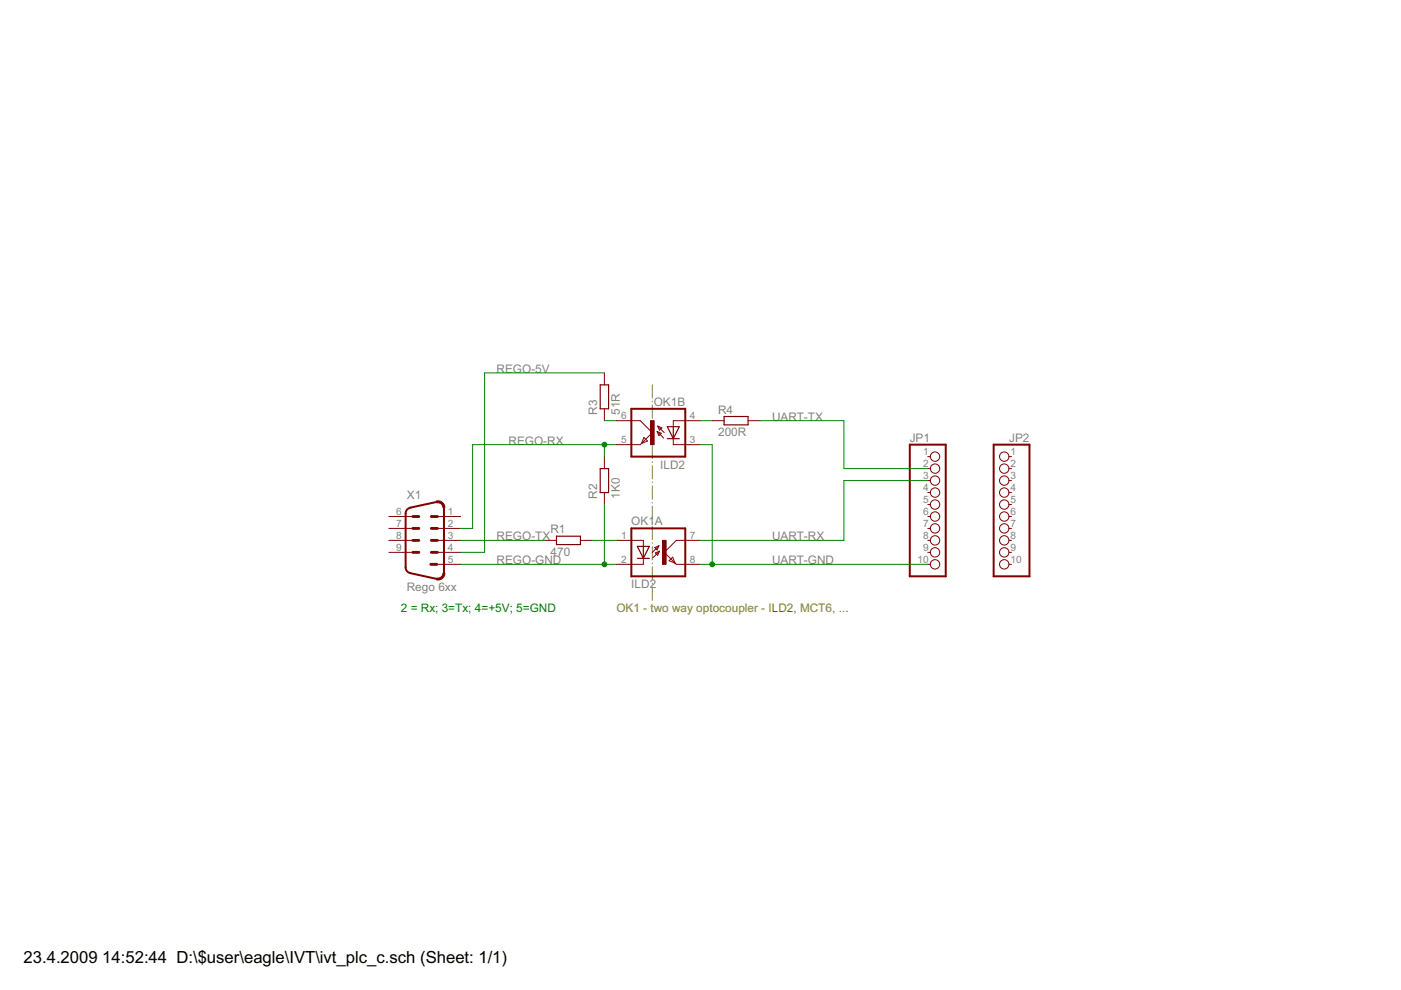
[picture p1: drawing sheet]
<svg xmlns="http://www.w3.org/2000/svg" width="297mm" height="210mm" viewBox="0 0 297 210" stroke-linecap="round" stroke-linejoin="round" font-family="sans-serif">
<g fill="#808000" stroke="#808000" stroke-width=".21">
<path d="M138.3 81.6v2.8z"/>
<path d="M138.3 85.1v.1z"/>
<path d="M138.3 85.9v2.8z"/>
<path d="M138.3 89.3v.2z"/>
<path d="M138.3 90.2v2.8z"/>
<path d="M138.3 93.6v.2z"/>
<path d="M138.3 94.5v2.7z"/>
<path d="M138.3 97.9v.2z"/>
<path d="M138.3 98.7v2.8z"/>
<path d="M138.3 102.2v.2z"/>
<path d="M138.3 103v2.8z"/>
<path d="M138.3 106.5v.1z"/>
<path d="M138.3 107.3v2.8z"/>
<path d="M138.3 110.8v.1z"/>
<path d="M138.3 111.6v2.8z"/>
<path d="M138.3 115.1v.1z"/>
<path d="M138.3 115.9v2.8z"/>
<path d="M138.3 119.4v.1z"/>
<path d="M138.3 120.2v2.8z"/>
<path d="M138.3 123.7v.1z"/>
<path d="M138.3 124.5v2.8z"/>
</g>
<g fill="#800000" stroke="#800000" stroke-width=".21">
<path d="M92.6 109.5h5.1z"/>
<path d="M82.4 109.5h5.1z"/>
<path d="M92.6 112h5.1z"/>
<path d="M82.4 112h5.1z"/>
<path d="M92.6 114.6h5.1z"/>
<path d="M82.4 114.6h5.1z"/>
<path d="M92.6 117.1h5.1z"/>
<path d="M82.4 117.1h5.1z"/>
<path d="M92.6 119.7h5.1z"/>
<path d="M130.7 114.6h2.5z"/>
<path d="M130.7 119.7h2.5z"/>
<path d="M145.9 119.7h2.6z"/>
<path d="M145.9 114.6h2.6z"/>
<path d="M138.4 118.3l1.4-1.4z"/>
<path d="M138.9 117.2l.9-.3z"/>
<path d="M138.9 117.2l.5 .6z"/>
<path d="M139.8 116.9l-.4 .9z"/>
<path d="M138.8 116.1l.9-.4z"/>
<path d="M138.8 116.1l.5 .5z"/>
<path d="M139.7 115.7l-.4 .9z"/>
<path d="M138.3 117.1l1.4-1.4z"/>
<path d="M136.4 114.6v1.2z"/>
<path d="M136.4 118.4v1.3z"/>
<path d="M133.2 114.6h3.2z"/>
<path d="M133.2 119.7h3.2z"/>
<path d="M143.4 114.6l-2.6 2.5z"/>
<path d="M140.8 117.1l2.3 2.3z"/>
<path d="M143.4 119.7h2.5z"/>
<path d="M143.4 114.6h2.5z"/>
<path d="M142.6 118.1l.5 1.3z"/>
<path d="M143.1 119.4l.3 .3z"/>
<path d="M141.9 118.9l1.2 .5z"/>
<path d="M141.9 118.9l.7-.8z"/>
<path d="M145.9 89.2h2.6z"/>
<path d="M145.9 94.3h2.6z"/>
<path d="M130.7 94.3h2.5z"/>
<path d="M130.7 89.2h2.5z"/>
<path d="M139.3 91.5l1.4 1.4z"/>
<path d="M139.3 91.5l.9 .4z"/>
<path d="M140.2 91.9l-.5 .5z"/>
<path d="M139.3 91.5l.4 .9z"/>
<path d="M139.4 90.3l.9 .4z"/>
<path d="M140.3 90.7l-.5 .5z"/>
<path d="M139.4 90.3l.4 .9z"/>
<path d="M139.4 90.3l1.4 1.4z"/>
<path d="M142.7 89.2v1.3z"/>
<path d="M142.7 93v1.3z"/>
<path d="M142.7 89.2h3.2z"/>
<path d="M142.7 94.3h3.2z"/>
<path d="M135.8 89.2l2.5 2.5z"/>
<path d="M138.3 91.7l-2.3 2.3z"/>
<path d="M133.2 94.3h2.6z"/>
<path d="M133.2 89.2h2.6z"/>
<path d="M136.5 92.8l-.5 1.2z"/>
<path d="M135.8 94.3l.2-.3z"/>
<path d="M136 94l1.3-.5z"/>
<path d="M136.5 92.8l.8 .7z"/>
<path d="M123.1 114.6h2.5z"/>
<path d="M115.4 114.6h2.6z"/>
<path d="M128.1 96.8v2.6z"/>
<path d="M128.1 104.4v2.6z"/>
<path d="M128.1 79.1v2.5z"/>
<path d="M128.1 86.7v2.5z"/>
<path d="M158.6 89.2h2.5z"/>
<path d="M151 89.2h2.5z"/>
<path d="M196.7 96.8h.6z"/>
<path d="M196.7 99.4h.6z"/>
<path d="M196.7 101.9h.6z"/>
<path d="M196.7 104.4h.6z"/>
<path d="M196.7 107h.6z"/>
<path d="M196.7 109.5h.6z"/>
<path d="M196.7 112h.6z"/>
<path d="M196.7 114.6h.6z"/>
<path d="M196.7 117.1h.6z"/>
<path d="M196.7 119.7h.6z"/>
<path d="M213.9 96.8h.6z"/>
<path d="M213.9 99.4h.6z"/>
<path d="M213.9 101.9h.6z"/>
<path d="M213.9 104.4h.6z"/>
<path d="M213.9 107h.6z"/>
<path d="M213.9 109.5h.6z"/>
<path d="M213.9 112h.6z"/>
<path d="M213.9 114.6h.6z"/>
<path d="M213.9 117.1h.6z"/>
<path d="M213.9 119.7h.6z"/>
<path d="M92.6 122.6l.8-.2 .4-.4 .1-.5h.4a1.44 1.44 0 0 1-1.8 1.4z" fill-rule="evenodd"/>
<path d="M92.5 106.2a1.46 1.46 0 0 1 1.8 1.5h-.4l-.1-.6-.4-.4-.8-.1z" fill-rule="evenodd"/>
</g>
<g fill="#800000" stroke="#800000" stroke-width=".61">
<path d="M87.5 109.5h1.3z"/>
<path d="M87.5 112h1.3z"/>
<path d="M91.5 109.5h1.2z"/>
<path d="M91.5 112h1.2z"/>
<path d="M87.5 114.6h1.3z"/>
<path d="M87.5 117.1h1.3z"/>
<path d="M91.5 114.6h1.2z"/>
<path d="M91.5 117.1h1.2z"/>
<path d="M91.3 119.7h1.3z"/>
</g>
<g fill="#800000" stroke="#800000" stroke-width=".42">
<path d="M87 121.5l5.6 1.2z"/>
<path d="M86 108.9v11.4z"/>
<path d="M94.1 107.7v13.8z"/>
<path d="M87 107.6l5.6-1.2z"/>
<path d="M133.9 112h11.4z"/>
<path d="M133.9 122.2h11.4z"/>
<path d="M133.9 112v10.2z"/>
<path d="M145.3 112v10.2z"/>
<path d="M133.9 86.7h11.4z"/>
<path d="M133.9 96.8h11.4z"/>
<path d="M145.3 86.7v10.1z"/>
<path d="M133.9 86.7v10.1z"/>
<path d="M192.9 122.2h7.6z"/>
<path d="M200.5 94.3v27.9z"/>
<path d="M192.9 94.3h7.6z"/>
<path d="M192.9 94.3v27.9z"/>
<path d="M210.7 122.2h7.6z"/>
<path d="M210.7 94.3v27.9z"/>
<path d="M210.7 94.3h7.6z"/>
<path d="M218.3 94.3v27.9z"/>
</g>
<path d="M87 107.6l-.7 .5-.3 .8M86 120.3l.3 .8 .7 .4" fill="none" stroke="#800000" stroke-width=".42"/>
<g fill="#800000" stroke="#800000" stroke-width=".25">
<path d="M137.7 115.8l-1.3 2.6z"/>
<path d="M135.1 115.8l1.3 2.6z"/>
<path d="M136.4 118.4h1.3z"/>
<path d="M135.1 118.4h1.3z"/>
<path d="M136.4 115.8h1.3z"/>
<path d="M136.4 115.8v2.6z"/>
<path d="M135.1 115.8h1.3z"/>
<path d="M141.5 90.5l1.2 2.5z"/>
<path d="M144 90.5l-1.3 2.5z"/>
<path d="M141.5 93h1.2z"/>
<path d="M142.7 93h1.3z"/>
<path d="M141.5 90.5h1.2z"/>
<path d="M142.7 90.5v2.5z"/>
<path d="M142.7 90.5h1.3z"/>
<path d="M118 115.5h5.1z"/>
<path d="M118 113.7h5.1z"/>
<path d="M123.1 113.7v1.8z"/>
<path d="M118 113.7v1.8z"/>
<path d="M129 99.4v5z"/>
<path d="M127.3 99.4v5z"/>
<path d="M127.3 99.4h1.7z"/>
<path d="M127.3 104.4h1.7z"/>
<path d="M129 81.6v5.1z"/>
<path d="M127.3 81.6v5.1z"/>
<path d="M127.3 81.6h1.7z"/>
<path d="M127.3 86.7h1.7z"/>
<path d="M153.5 90.1h5.1z"/>
<path d="M153.5 88.3h5.1z"/>
<path d="M158.6 88.3v1.8z"/>
<path d="M153.5 88.3v1.8z"/>
</g>
<g fill="#800000" stroke="#800000" stroke-width=".21">
<path d="M140.5 114.6h.7v5.1h-.7z"/>
<path d="M137.9 89.2h.8v5.1h-.8z"/>
</g>
<g fill="none" stroke="#800000" stroke-width=".21">
<circle cx="198.2" cy="96.8" r=".99"/>
<circle cx="198.2" cy="99.4" r=".99"/>
<circle cx="212.9" cy="96.8" r="1"/>
<circle cx="212.9" cy="99.4" r="1"/>
<circle cx="198.2" cy="112" r=".99"/>
<circle cx="198.2" cy="104.4" r=".99"/>
<circle cx="198.2" cy="109.5" r=".99"/>
<circle cx="198.2" cy="117.1" r=".99"/>
<circle cx="198.2" cy="119.7" r=".99"/>
<circle cx="198.2" cy="101.9" r=".99"/>
<circle cx="198.2" cy="107" r=".99"/>
<circle cx="198.2" cy="114.6" r=".99"/>
<circle cx="212.9" cy="101.9" r="1"/>
<circle cx="212.9" cy="112" r="1"/>
<circle cx="212.9" cy="114.6" r="1"/>
<circle cx="212.9" cy="104.4" r="1"/>
<circle cx="212.9" cy="107" r="1"/>
<circle cx="212.9" cy="109.5" r="1"/>
<circle cx="212.9" cy="117.1" r="1"/>
<circle cx="212.9" cy="119.7" r="1"/>
</g>
<g fill="#008000" stroke="#008000" stroke-width=".21">
<path d="M125.6 114.6h5.1z"/>
<path d="M128.1 89.2h2.6z"/>
<path d="M97.7 119.7h30.4z"/>
<path d="M128.1 119.7h2.6z"/>
<path d="M128.1 107v12.7z"/>
<path d="M97.7 117.1h5z"/>
<path d="M102.7 79.1v38z"/>
<path d="M102.7 79.1h25.4z"/>
<path d="M128.1 94.3h2.6z"/>
<path d="M128.1 94.3v2.5z"/>
<path d="M100.2 94.3h27.9z"/>
<path d="M100.2 94.3v17.7z"/>
<path d="M97.7 112h2.5z"/>
<path d="M97.7 114.6h17.7z"/>
<path d="M148.5 89.2h2.5z"/>
<path d="M178.9 89.2v10.2z"/>
<path d="M161.1 89.2h17.8z"/>
<path d="M178.9 99.4h17.8z"/>
<path d="M148.5 114.6h30.4z"/>
<path d="M178.9 101.9v12.7z"/>
<path d="M178.9 101.9h17.8z"/>
<path d="M148.5 119.7h2.5z"/>
<path d="M151 94.3v25.4z"/>
<path d="M148.5 94.3h2.5z"/>
<path d="M151 119.7h45.7z"/>
<circle cx="128.1" cy="119.7" r=".51"/>
<circle cx="128.1" cy="94.3" r=".51"/>
<circle cx="151" cy="119.7" r=".51"/>
</g>
<g font-size="4">
<text x="5" y="204.2">23.4.2009</text>
<text x="21.7" y="204.2">14:52:44 D:\$user\eagle\IVT\ivt_plc_c.sch (Sheet: 1/1)</text>
</g>
<g font-size="2.8" fill="#808080">
<text x="105.3" y="79.1">REGO-5V</text>
<text x="126.6" y="87.9" transform="rotate(-90 126.6 87.9)">R3</text>
<text x="131.4" y="87.9" transform="rotate(-90 131.4 87.9)">51R</text>
<text x="138.6" y="86">OK1B</text>
<text x="152.3" y="87.7">R4</text>
<text x="163.7" y="89.2">UART-TX</text>
<text x="107.8" y="94.3">REGO-RX</text>
<text x="152.3" y="92.5">200R</text>
<text x="192.9" y="93.6">JP1</text>
<text x="214" y="93.6">JP2</text>
<text x="140" y="99.4">ILD2</text>
<text x="86.2" y="105.7">X1</text>
<text x="126.6" y="105.7" transform="rotate(-90 126.6 105.7)">R2</text>
<text x="131.4" y="105.7" transform="rotate(-90 131.4 105.7)">1K0</text>
<text x="116.7" y="113.1">R1</text>
<text x="133.9" y="111.4">OK1A</text>
<text x="105.3" y="119.7">REGO-GND</text>
<text x="105.3" y="114.6">REGO-TX</text>
<text x="116.7" y="117.9">470</text>
<text x="163.7" y="114.6">UART-RX</text>
<text x="163.7" y="119.7">UART-GND</text>
<text x="86.2" y="125.4">Rego 6xx</text>
<text x="133.9" y="124.7">ILD2</text>
</g>
<text font-size="2.8" fill="#008000" x="85" y="129.8">2 = Rx; 3=Tx; 4=+5V; 5=GND</text>
<text font-size="2.8" fill="#808000" x="130.7" y="129.8">OK1 - two way optocoupler - ILD2, MCT6, ...</text>
<g font-size="2.4" fill="#808080">
<text x="131.7" y="88.8">6</text>
<text x="146.3" y="88.8">4</text>
<text x="131.7" y="93.9">5</text>
<text x="146.3" y="93.9">3</text>
<text x="195.7" y="96.5">1</text>
<text x="195.7" y="99">2</text>
<text x="195.7" y="101.5">3</text>
<text x="214.3" y="96.5">1</text>
<text x="214.3" y="99">2</text>
<text x="214.3" y="101.5">3</text>
<text x="195.7" y="104.1">4</text>
<text x="195.7" y="106.6">5</text>
<text x="214.3" y="104.1">4</text>
<text x="214.3" y="106.6">5</text>
<text x="84" y="109.2">6</text>
<text x="84" y="111.7">7</text>
<text x="94.9" y="109.2">1</text>
<text x="94.9" y="111.7">2</text>
<text x="195.7" y="109.2">6</text>
<text x="195.7" y="111.7">7</text>
<text x="214.3" y="109.2">6</text>
<text x="214.3" y="111.7">7</text>
<text x="84" y="114.2">8</text>
<text x="84" y="116.8">9</text>
<text x="94.9" y="114.2">3</text>
<text x="94.9" y="116.8">4</text>
<text x="94.9" y="119.3">5</text>
<text x="131.7" y="114.2">1</text>
<text x="131.7" y="119.3">2</text>
<text x="146.3" y="119.3">8</text>
<text x="146.3" y="114.2">7</text>
<text x="194.5" y="119.3">10</text>
<text x="195.7" y="114.2">8</text>
<text x="195.7" y="116.8">9</text>
<text x="214.3" y="114.2">8</text>
<text x="214.3" y="116.8">9</text>
<text x="214.3" y="119.3">10</text>
</g>
</svg>
